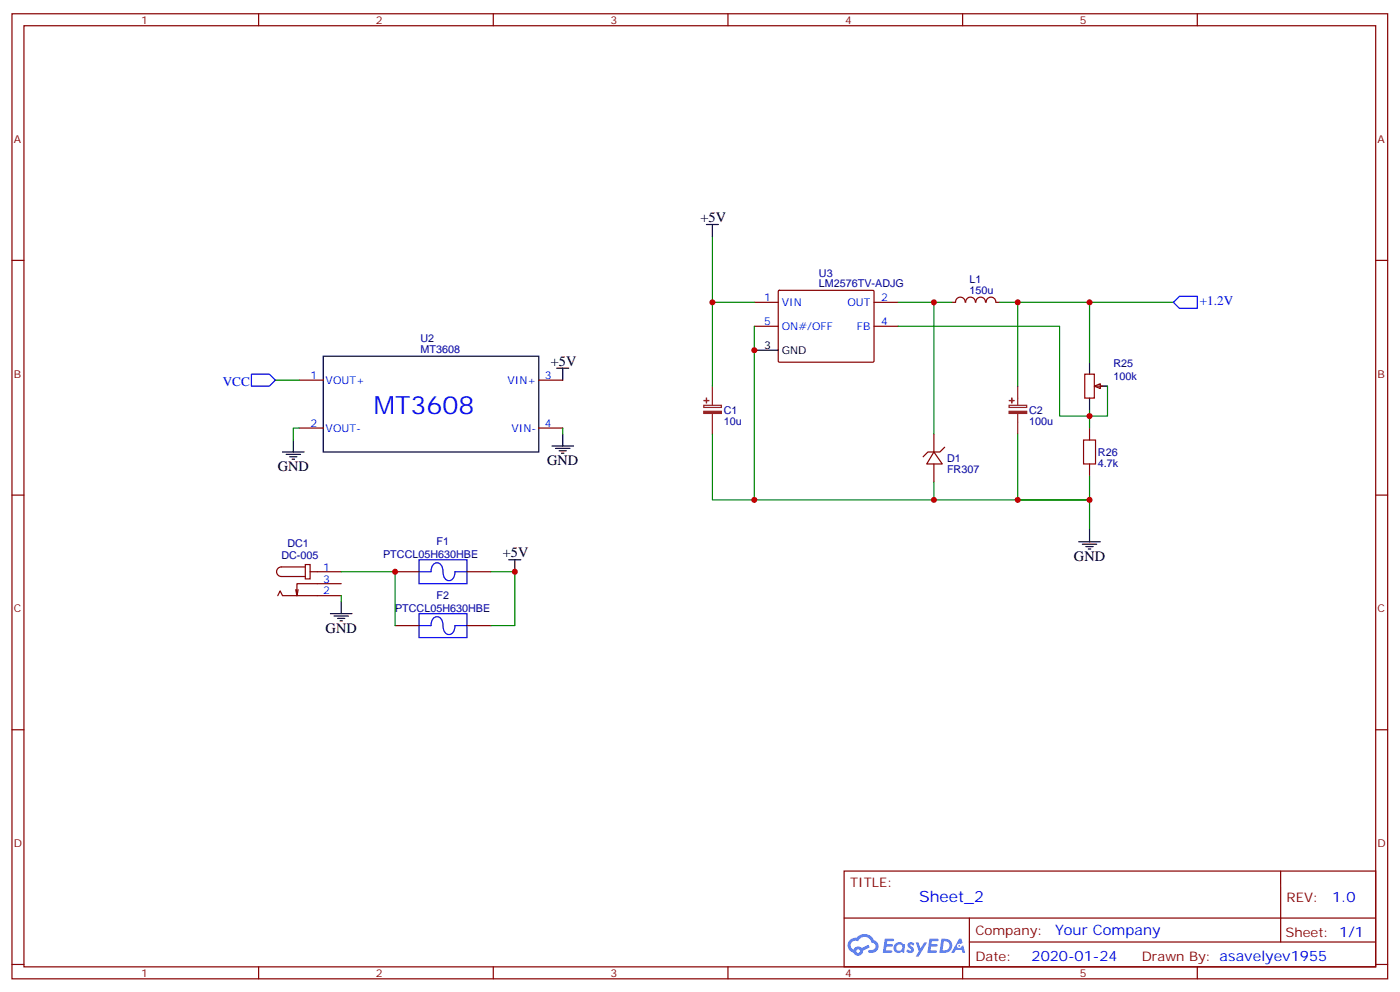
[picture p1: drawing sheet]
<svg xmlns="http://www.w3.org/2000/svg" width="413mm" height="292mm" viewBox="0 0 413 292" stroke-linecap="round" stroke-linejoin="round" font-family="sans-serif">
<g fill="none" stroke="#870000" stroke-width=".35">
<path d="M3.5 4.1h405.4v284.3h-405.4zM7.1 7.6h398.2v277.3h-398.2zM76.2 4.1v3.5M145.3 4.1v3.5M214.5 4.1v3.5M283.6 4.1v3.5M352.8 4.1v3.5M3.5 76.7h3.6M405.3 76.7h3.6M3.5 145.9h3.6M405.3 145.9h3.6M3.5 215h3.6"/>
<path d="M405.3 215h3.6M248.7 256.6h156.6v28.3h-156.6zM377.3 256.7v20.8M248.7 270.5h156.5M285.6 277.5h119.6M285.6 270.5v14.1M3.5 284.2h3.6M76.2 284.9v3.5M145.3 284.9v3.5M214.5 284.9v3.5M283.6 284.9v3.5M352.8 284.9v3.5"/>
<path d="M405.3 284.2h3.6"/>
</g>
<g fill="#5487ff">
<path d="M267.7 277.8a1.22 1.22 0 0 1 1.7 .3l-.4 .6a.47 .47 0 0 0-.3-.4 .47 .47 0 0 0-.5 .1l.1 .3a1.14 1.14 0 0 1 .8 1.7 1.14 1.14 0 0 1-1.9 0l-.2-.2 .5-.5 .7 .4a.29 .29 0 0 0 .3-.2 .29 .29 0 0 0-.2-.4 1.04 1.04 0 0 1-.6-1.7z"/>
<path d="M260.7 276.6h2.4l.3 .2-.2 .5h-1.8l-.1 .9h1.5l.3 .3-.3 .4h-1.6l-.2 1.1 1.7 .1 .2 .3-.2 .3h-2.6z"/>
<path d="M273.8 276.6h2.4l.3 .2-.1 .5h-1.8l-.2 .9h1.6l.3 .3-.4 .4h-1.6l-.1 1.1 1.7 .1 .2 .3-.2 .3h-2.6z"/>
<path d="M282.6 276.6h.7l.3 1.2-.6 .3a.69 .69 0 0 0-1 .3 .69 .69 0 0 0 .4 1 .69 .69 0 0 0 .9-.6l.5-.3 .6 2.2h-.8l-.2-.9h-1.8l-.5 .9h-.8z"/>
<path d="M269.8 277.7h.8l.6 1.8 1.1-1.8h.9l-2.6 4.1h-.8l.9-1.5z"/>
<path d="M277.4 276.6l-.6 4.1h1.3a2.11 2.11 0 0 0 2.5-2.1 2.11 2.11 0 0 0-2.5-2zM278.1 277.3a1.39 1.39 0 0 1 1.7 1.4 1.39 1.39 0 0 1-1.8 1.3h-.3z"/>
<path d="M263.7 278.2a1.54 1.54 0 0 0-.1 2.1 1.54 1.54 0 0 0 2.2 .2l.6 .2 .3-2.3-.2-.2-.4-.1a1.49 1.49 0 0 0-2.4 .1zM264 279.2a.94 .94 0 0 1 1.8 0 .94 .94 0 0 1-1.8 0z"/>
<path d="M250.4 276.9a2.18 2.18 0 0 0 1.1 3.8 1.44 1.44 0 0 0 1.6 .9 1.44 1.44 0 0 0 1.2-1.5l2-1-.5-.7-1.9 .9a1.47 1.47 0 0 0-2.4 .5 1.39 1.39 0 0 1-.7-2 1.39 1.39 0 0 1 2-.4 2.12 2.12 0 0 1 2.2-1.3 2.12 2.12 0 0 1 1.9 1.6 1.14 1.14 0 0 1 1.1 1.5 1.14 1.14 0 0 1-1.7 .7 .43 .43 0 0 0-.5 .3 .43 .43 0 0 0 .4 .5 1.98 1.98 0 0 0 2.5-1.2 1.98 1.98 0 0 0-1.2-2.5 3.1 3.1 0 0 0-5.3-.7l-.9 .1zM252.3 280.2a.55 .55 0 0 1 1.1 0 .55 .55 0 0 1-1.1 0z"/>
<circle cx="282.6" cy="278.7" r=".26"/>
</g>
<g fill="none" stroke="#870000" stroke-width=".35">
<path d="M222.2 96.1h7.1M222.2 89.1h7.1M229.4 85.7l.3-.2 27.7 .1 .1 .3v20.6l-.3 .2h-27.7l-.2-.3zM257.5 96.1h7.1M257.5 89.1h7.1M284.4 89.1a1.41 1.41 0 0 0-1.4-1.6 1.41 1.41 0 0 0-1.4 1.6h-1.1M284.6 89.1a1.41 1.41 0 0 1 1.4-1.6 1.41 1.41 0 0 1 1.4 1.6M287.5 89.1a1.41 1.41 0 0 1 1.4-1.6 1.41 1.41 0 0 1 1.4 1.6M290.6 89.1a1.41 1.41 0 0 1 1.4-1.6 1.41 1.41 0 0 1 1.4 1.6M293.5 89.1h1.1M88.2 112h7M158.7 112h7.1"/>
<path d="M322.4 113.8l1.8-.7v1.4zM322.8 113.8h2.1M88.2 126.1h7M158.7 126.1h7.1M275.2 133.2l2.4 3.5h-4.6zM275.2 127.9v5.3M275.2 136.7v5.3M278.3 131.8l-1.4 1.4h-3.5l-1.4 1.4M321 126.1v3.5M321 136.7v3.5M81.8 175.5l.7-1.4 .8 1.4h17.2M87.8 173.7l-.3 1.8"/>
<path d="M90 166.3h1.4v4.3h-1.4zM90 167h-7.1a1.41 1.41 0 0 0-1.4 1.5 1.41 1.41 0 0 0 1.4 1.4h7.1M91.4 168.5h9.1M100.5 172h-13v3.5l-.4-1.8M116.4 168.5h7.1M137.6 168.5h7M116.4 184.3h7.1M137.6 184.3h7"/>
</g>
<g fill="none" stroke="#000" stroke-width=".35">
<path d="M208.1 66.1h3.6M209.9 66.1v3.6M95.2 105h63.5v28.2h-63.5zM164 108.5h3.6M165.8 108.5v3.5M222.2 103.2h7.1M321 106.7v3.5M321 117.3v3.5M324.6 113.8h1.7M83.3 133.2h6.3M84.3 133.9h4.2M85.4 134.6h2.1"/>
<path d="M86.1 135.3h.7M86.4 129.6v3.6M162.6 131.4h6.4M163.7 132.1h4.2M164.7 132.8h2.2M165.5 133.5h.7M165.8 127.9v3.5M317.9 159.6h6.3M321 156.1v3.5M100.5 177.3v3.5M149.9 164.9h3.6M151.7 164.9v3.6"/>
<path d="M318.9 160.3h4.2M320 161h2.1M320.7 161.7h.7M97.4 180.8h6.3M98.4 181.5h4.3M99.5 182.2h2.1M100.2 182.9h.7"/>
</g>
<path d="M123.5 164.9h14.1v7.1h-14.1zM123.5 168.5h3.5a2.31 2.31 0 0 1 1.8-2.7 2.13 2.13 0 0 1 1.7 2.7 2.31 2.31 0 0 0 1.8 2.6 2.13 2.13 0 0 0 1.8-2.6h3.5M123.5 180.8h14.1v7.1h-14.1zM123.5 184.3h3.5a2.31 2.31 0 0 1 1.8-2.6 2.13 2.13 0 0 1 1.7 2.6 2.31 2.31 0 0 0 1.8 2.7 2.13 2.13 0 0 0 1.8-2.7h3.5" fill="none" stroke="#00c" stroke-width=".35"/>
<g fill="none" stroke="#008700" stroke-width=".35">
<path d="M209.9 69.7v19.4M222.2 96.1v51.2h-12.3v-19.4M222.2 89.1h-12.3v24.7M264.6 89.1h15.9M264.6 96.1h47.6v26.5h14.1v-8.8M275.2 89.1v38.8M294.6 89.1h5.3v24.7M299.9 89.1h21.1v17.6M321 89.1h24.7M81.1 112h7.1M88.2 126.1h-1.8v3.5M165.8 126.1v1.8"/>
<path d="M299.9 127.9v19.4h21.1v-7.1M321 120.8v5.3M222.2 147.3h53M275.2 142v5.3h45.8v8.8M100.5 168.5h15.9v15.8M100.5 175.5v1.8M144.6 168.5h7.1v15.8h-7.1"/>
</g>
<path d="M345.7 89.1l1.8-1.8h5.3v3.5h-5.3zM74.1 110.2h5.3l1.7 1.8-1.7 1.8h-5.3z" fill="none" stroke="#00f" stroke-width=".35"/>
<path d="M207.4 119.4h5.1v.7h-5.1zM209.9 113.8v5.6M297.3 119.4h5.2v.7h-5.2zM299.9 113.8v5.6M209.9 121.9v6M299.9 121.9v6" fill="none" stroke="#8c2424" stroke-width=".35"/>
<g fill="#8c2424" stroke="#8c2424" stroke-width=".35">
<path d="M207.4 121.2h5.1v.6h-5.1z"/>
<path d="M207.4 118h1.4z"/>
<path d="M208.1 117.3l.1 1.4z"/>
<path d="M297.3 121.2h5.2v.6h-5.2z"/>
<path d="M297.4 118h1.4z"/>
<path d="M298.1 117.3v1.4z"/>
</g>
<path d="M319.6 110.2h2.8v7.1h-2.8zM319.3 129.6h3.5v7.1h-3.5z" fill="none" stroke="#a10000" stroke-width=".35"/>
<g fill="#c00">
<circle cx="151.7" cy="168.5" r=".88"/>
<circle cx="116.4" cy="168.5" r=".88"/>
<circle cx="321" cy="122.6" r=".88"/>
<circle cx="275.2" cy="147.3" r=".88"/>
<circle cx="299.9" cy="89.1" r=".88"/>
<circle cx="222.3" cy="103.2" r=".88"/>
<circle cx="321" cy="147.3" r=".88"/>
<circle cx="299.9" cy="147.3" r=".88"/>
<circle cx="222.3" cy="147.3" r=".88"/>
<circle cx="275.2" cy="89.1" r=".88"/>
<circle cx="321" cy="89.1" r=".88"/>
<circle cx="209.9" cy="89.1" r=".88"/>
</g>
<text font-size="7.4" fill="#00f" x="110.2" y="122.1">MT3608</text>
<text font-size="4.6" fill="#00f" x="270.8" y="265.7">Sheet_2</text>
<g font-size="4.2">
<text x="206.4" y="65.4">+5V</text>
<text x="162.3" y="107.8">+5V</text>
<text x="161.2" y="137.1">GND</text>
<text x="81.8" y="138.8">GND</text>
<text x="148.2" y="164.2">+5V</text>
<text x="316.4" y="165.3">GND</text>
<text x="96" y="186.4">GND</text>
</g>
<g font-size="4.2" fill="#00f">
<text x="392.5" y="265.9">1.0</text>
<text x="310.9" y="275.5">Your Company</text>
<text x="304" y="283.3">2020-01-24</text>
</g>
<g font-size="3.9" fill="#00f">
<text x="353.5" y="89.9">+1.2V</text>
<text x="65.6" y="113.8">VCC</text>
</g>
<g font-size="3.9" fill="#800">
<text x="250.5" y="261.2">TITLE:</text>
<text x="379.1" y="265.9">REV:</text>
<text x="287.4" y="275.4">Company:</text>
<text x="378.7" y="276">Sheet: 1/1</text>
<text x="287.4" y="283.1">Date:</text>
<text x="336.4" y="283.2">Drawn By: asavelyev1955</text>
</g>
<g font-size="3.2" fill="#800">
<text x="41.6" y="7.1">1</text>
<text x="110.8" y="7.1">2</text>
<text x="179.9" y="7.1">3</text>
<text x="249.1" y="7.1">4</text>
<text x="318.2" y="7.1">5</text>
<text x="4.1" y="42.2">A</text>
<text x="405.9" y="42.2">A</text>
<text x="4.1" y="111.3">B</text>
<text x="405.9" y="111.3">B</text>
<text x="4.1" y="180.4">C</text>
<text x="405.9" y="180.4">C</text>
<text x="4.1" y="249.6">D</text>
<text x="405.9" y="249.6">D</text>
<text x="41.6" y="287.9">1</text>
<text x="110.8" y="287.9">2</text>
<text x="179.9" y="287.9">3</text>
<text x="249.1" y="287.9">4</text>
<text x="318.2" y="287.9">5</text>
</g>
<g font-size="3.2" fill="#000080">
<text x="241.3" y="81.5">U3</text>
<text x="285.7" y="83.2">L1</text>
<text x="241.3" y="84.5">LM2576TV-ADJG</text>
<text x="285.7" y="86.5">150u</text>
<text x="123.9" y="100.9">U2</text>
<text x="123.9" y="103.9">MT3608</text>
<text x="328.1" y="111.9">100k</text>
<text x="328.1" y="108">R25</text>
<text x="213.3" y="125.2">10u</text>
<text x="213.3" y="122">C1</text>
<text x="303.2" y="125.2">100u</text>
<text x="303.2" y="122">C2</text>
<text x="279.1" y="136.1">D1</text>
<text x="323.5" y="137.6">4.7k</text>
<text x="323.5" y="134.3">R26</text>
<text x="279" y="139.3">FR307</text>
<text x="84.7" y="161.3">DC1</text>
<text x="128.6" y="160.7">F1</text>
<text x="82.9" y="164.8">DC-005</text>
<text x="112.9" y="164.4">PTCCL05H630HBE</text>
<text x="128.6" y="176.6">F2</text>
<text x="116.4" y="180.2">PTCCL05H630HBE</text>
</g>
<g font-size="3.2" fill="#00f">
<text x="225.2" y="88.7">1</text>
<text x="259.6" y="88.7">2</text>
<text x="225.2" y="95.8">5</text>
<text x="230.4" y="90.1">VIN</text>
<text x="249.7" y="90.1">OUT</text>
<text x="259.6" y="95.8">4</text>
<text x="230.4" y="97.2">ON#/OFF</text>
<text x="252.5" y="97.2">FB</text>
<text x="91.5" y="111.7">1</text>
<text x="96" y="113.1">VOUT+</text>
<text x="149.6" y="113.1">VIN+</text>
<text x="160.5" y="111.7">3</text>
<text x="91.5" y="125.8">2</text>
<text x="160.5" y="125.8">4</text>
<text x="96" y="127.2">VOUT-</text>
<text x="150.7" y="127.2">VIN-</text>
<text x="95.2" y="168.1">1</text>
<text x="95.2" y="171.6">3</text>
<text x="95.2" y="175.2">2</text>
</g>
<g font-size="3.2">
<text x="225.2" y="102.8">3</text>
<text x="230.4" y="104.2">GND</text>
</g>
</svg>
